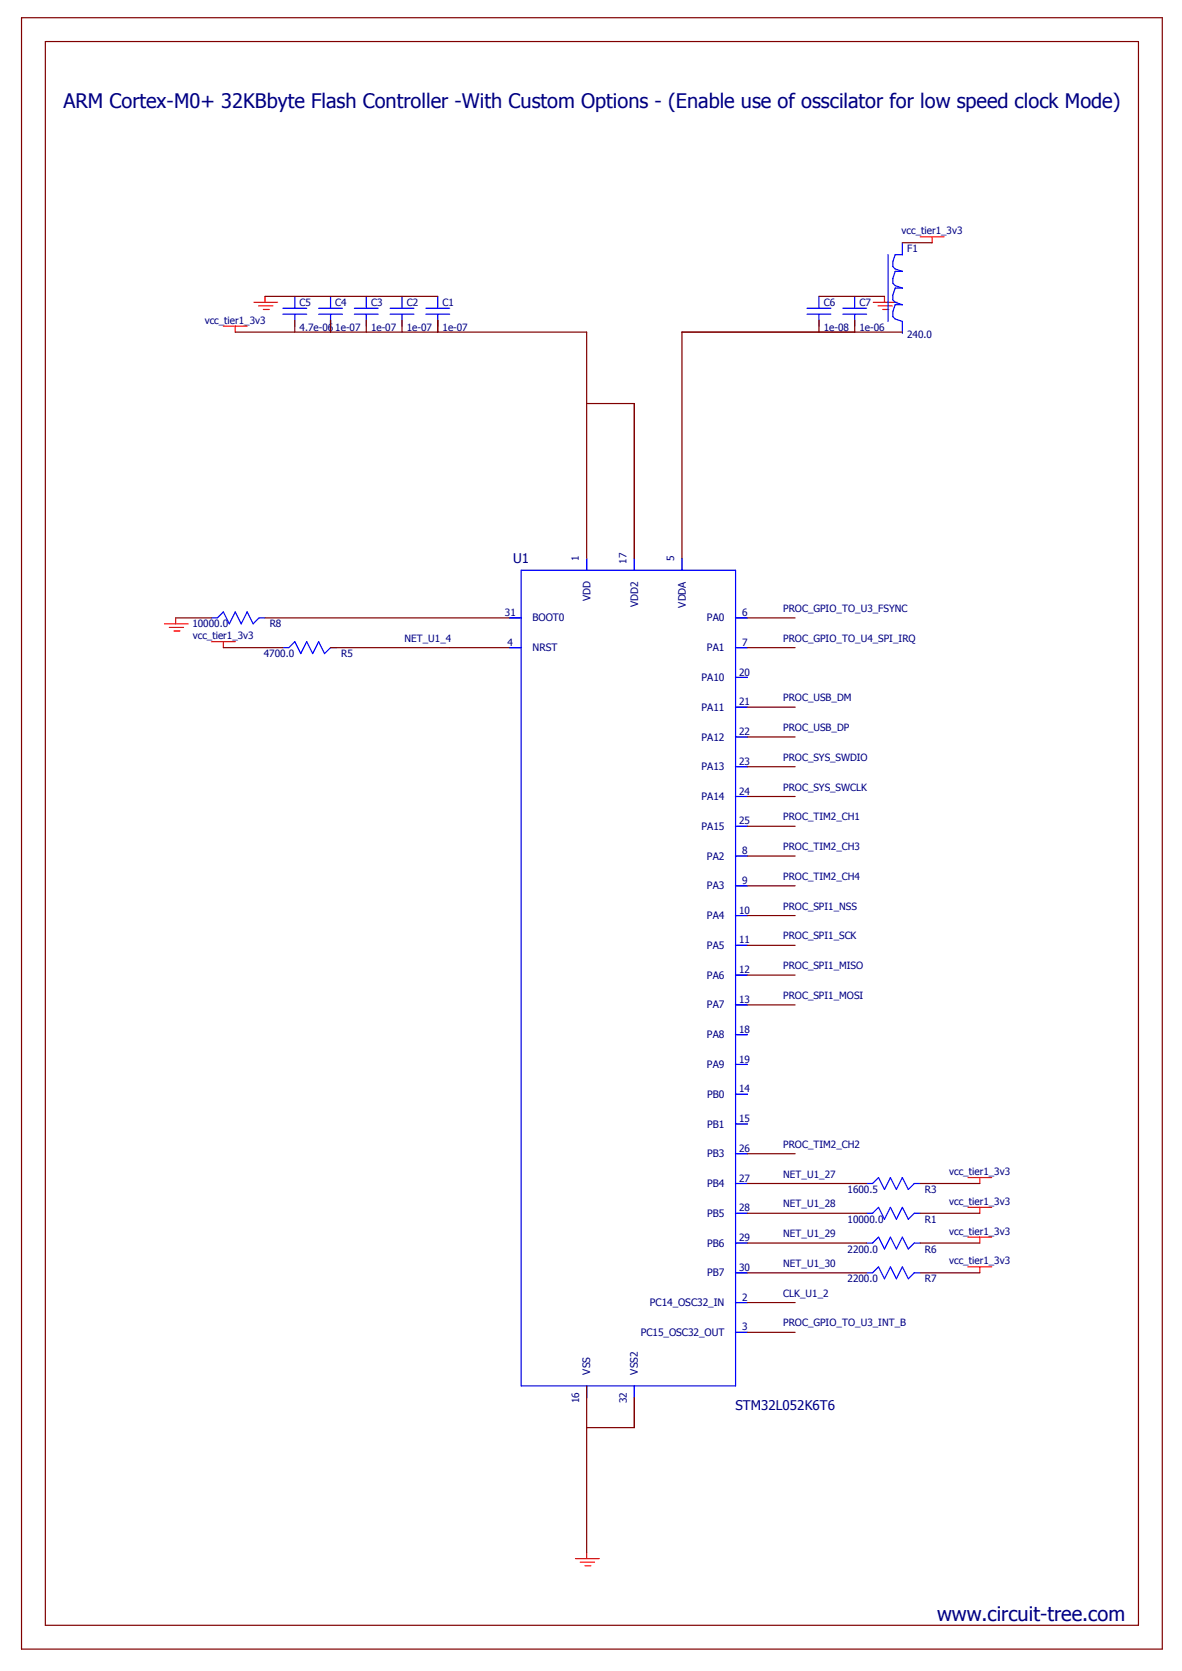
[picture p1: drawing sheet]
<svg xmlns="http://www.w3.org/2000/svg" width="210mm" height="297mm" viewBox="0 0 210 297" stroke-linecap="round" stroke-linejoin="round" font-family="sans-serif">
<path d="M3.4 3l203.3 290.6M206.7 3l-203.3 290.6" fill="none" stroke="#fff" stroke-width=".18"/>
<g fill="none" stroke="#f00" stroke-width=".21">
<path d="M39.7 58h4.2M41.8 58v1M45.1 53.7h4.2M45.9 54.4h2.6M46.8 55h1M47.1 52.7v1M155.2 53.7h4.2M156 54.4h2.5M156.8 55h1.1M157.1 52.7v1M163.5 42.1h4.2M165.6 42.1v1.1"/>
<path d="M29.2 110.9h4.3M30.1 111.5h2.5M30.9 112.1h1.1M31.2 109.8v1.1M37.6 114.1h4.2M39.7 114.1v1M172 209.3h4.2M172 214.6h4.2M172 219.9h4.2M174.1 209.3v1.1M174.1 214.6v1M174.1 219.9v1"/>
<path d="M172 225.2h4.2M174.1 225.2v1M102.2 277h4.3M103.1 277.7h2.5M103.9 278.3h1.1M104.2 276v1"/>
</g>
<path d="M3.8 3.2h202.7v289.9h-202.7zM8.1 7.4h194.2v281.5h-194.2z" fill="none" stroke="#800000" stroke-width=".21"/>
<g fill="none" stroke="#00f" stroke-width=".21">
<path d="M50.3 54.8h4.2M50.3 55.9h4.2M52.4 52.7v2.1M52.4 55.9v2.1M56.6 54.8h4.2M56.6 55.9h4.2M58.7 52.7v2.1M58.7 55.9v2.1M63 54.8h4.2M63 55.9h4.2M65.1 52.7v2.1M65.1 55.9v2.1"/>
<path d="M69.3 54.8h4.2M69.3 55.9h4.2M71.4 52.7v2.1M71.4 55.9v2.1M75.7 54.8h4.2M75.7 55.9h4.2M77.8 52.7v2.1M77.8 55.9v2.1M143.4 54.8h4.2M143.4 55.9h4.2M145.5 52.7v2.1M145.5 55.9v2.1"/>
<path d="M149.7 54.8h4.3M149.7 55.9h4.3M151.9 52.7v2.1M151.9 55.9v2.1M160.3 43.2v2.1M37.6 109.8h1l1.1-1 1 2.1 1.1-2.1 1.1 2.1 1-2.1 1.1 2.1 1-1.1h1.1M50.3 115.1h1l1.1-1 1 2.1 1.1-2.1 1.1 2.1 1-2.1 1.1 2.1 1-1.1h1.1M154 210.4h1l1.1-1.1 1 2.1 1.1-2.1 1.1 2.1 1-2.1 1.1 2.1 1-1h1.1M154 215.6h1l1.1-1 1 2.1 1.1-2.1 1.1 2.1 1-2.1 1.1 2.1 1-1.1h1.1M154 220.9h1l1.1-1 1 2.1 1.1-2.1 1.1 2.1 1-2.1 1.1 2.1 1-1.1h1.1M154 226.2h1l1.1-1 1 2.1 1.1-2.1 1.1 2.1 1-2.1 1.1 2.1 1-1.1h1.1"/>
</g>
<path d="M160.3 45.2h.1v.1h-.1z" fill-rule="evenodd" fill="#00f"/>
<path d="M160.3 45.3h-1.3l-.4 1.2v.9l.4 .4 1.3 .4" fill="none" stroke="#00f" stroke-width=".21"/>
<path d="M160.3 48.2h.1v.1h-.1z" fill-rule="evenodd" fill="#00f"/>
<path d="M160.3 48.2h-1.3l-.4 1.3v.8l.4 .5 1.3 .4" fill="none" stroke="#00f" stroke-width=".21"/>
<path d="M160.3 51.1h.1v.2h-.1z" fill-rule="evenodd" fill="#00f"/>
<path d="M160.3 51.2h-1.3l-.4 1.3v.8l.4 .4 1.3 .5" fill="none" stroke="#00f" stroke-width=".21"/>
<path d="M160.3 54.1h.1v.1h-.1z" fill-rule="evenodd" fill="#00f"/>
<g fill="none" stroke="#00f" stroke-width=".21">
<path d="M157.8 45.3v11.8M160.3 54.2h-1.3l-.4 1.2v.9l.4 .4 1.3 .4v2.1M104.2 99.2v2.2M112.7 99.2v2.2M121.2 99.2v2.2M90.5 109.8h2.1M90.5 115.1h2.1M92.6 101.4h38.1v144.9h-38.1zM130.7 109.8h2.1M130.7 115.1h2.1M130.7 120.4h2.1M130.7 125.7h2.1"/>
<path d="M130.7 131h2.1M130.7 136.3h2.1M130.7 141.6h2.1M130.7 146.9h2.1M130.7 152.2h2.1M130.7 157.4h2.1M130.7 162.7h2.1M130.7 168h2.1M130.7 173.3h2.1M130.7 178.6h2.1M130.7 183.9h2.1M130.7 189.2h2.1"/>
<path d="M130.7 194.5h2.1M130.7 199.8h2.1M130.7 205.1h2.1M130.7 210.4h2.1M130.7 215.6h2.1M130.7 220.9h2.1M130.7 226.2h2.1M130.7 231.5h2.1M130.7 236.8h2.1M104.2 246.3v2.2M112.7 246.3v2.2"/>
</g>
<g fill="none" stroke="#00f" stroke-width=".18">
<path d="M104.2 99.2v2.2M112.7 99.2v2.2M121.2 99.2v2.2M90.5 109.8h2.1M90.5 115.1h2.1M130.6 109.8h2.2M130.6 115.1h2.2M130.6 120.4h2.2M130.6 125.7h2.2M130.6 131h2.2M130.6 136.3h2.2M130.6 141.6h2.2"/>
<path d="M130.6 146.9h2.2M130.6 152.2h2.2M130.6 157.4h2.2M130.6 162.7h2.2M130.6 168h2.2M130.6 173.3h2.2M130.6 178.6h2.2M130.6 183.9h2.2M130.6 189.2h2.2M130.6 194.5h2.2M130.6 199.8h2.2M130.6 205.1h2.2"/>
<path d="M130.6 210.4h2.2M130.6 215.6h2.2M130.6 220.9h2.2M130.6 226.2h2.2M130.6 231.5h2.2M130.6 236.8h2.2M104.2 246.3v2.2M112.7 246.3v2.2"/>
</g>
<g fill="none" stroke="#800000" stroke-width=".21">
<path d="M41.8 59h62.4v40.2M47.1 52.7h30.7M52.4 56.9v2.1M58.7 56.9v2.1M65.1 56.9v2.1M71.4 56.9v2.1M77.8 56.9v2.1M145.5 52.7h11.6M145.5 56.9v2.1M151.9 56.9v2.1M160.3 43.2h5.3M160.3 59h-39.1v40.2"/>
<path d="M104.2 71.7h8.5v27.5M31.2 109.8h6.4M39.7 115.1h10.6M47.1 109.8h43.4M58.7 115.1h31.8M132.8 115.1h8.5M132.8 109.8h8.5M132.8 125.7h8.5M132.8 131h8.5M132.8 136.3h8.5M132.8 152.2h8.5M132.8 157.4h8.5"/>
<path d="M132.8 141.6h8.5M132.8 146.9h8.5M132.8 162.7h8.5M132.8 168h8.5M132.8 173.3h8.5M132.8 178.6h8.5M132.8 210.4h21.2M132.8 215.6h21.2M132.8 205.1h8.5M163.5 210.4h10.6M163.5 215.6h10.6M132.8 220.9h21.2"/>
<path d="M132.8 226.2h21.2M132.8 231.5h8.5M132.8 236.8h8.5M163.5 220.9h10.6M163.5 226.2h10.6M104.2 246.3v29.7M112.7 248.5v5.2h-8.5"/>
</g>
<g font-size="3.6" fill="#000080">
<text x="11.3" y="19.2">ARM Cortex-M0+ 32KBbyte Flash Controller -With Custom Options - (Enable use of osscilator for low speed clock Mode)</text>
<text x="166.5" y="288">www.circuit-tree.com</text>
</g>
<g font-size="2.4" fill="#000080">
<text x="91.2" y="100.1">U1</text>
<text x="130.7" y="250.6">STM32L052K6T6</text>
</g>
<g font-size="1.8" fill="#000080">
<text x="160.2" y="41.7">vcc_tier1_3v3</text>
<text x="161.2" y="44.8">F1</text>
<text x="36.4" y="57.5">vcc_tier1_3v3</text>
<text x="53.2" y="58.8">4.7e-06</text>
<text x="53.2" y="54.4">C5</text>
<text x="59.6" y="58.8">1e-07</text>
<text x="59.6" y="54.4">C4</text>
<text x="65.9" y="58.8">1e-07</text>
<text x="65.9" y="54.4">C3</text>
<text x="72.3" y="58.8">1e-07</text>
<text x="72.3" y="54.4">C2</text>
<text x="78.6" y="54.4">C1</text>
<text x="78.6" y="58.8">1e-07</text>
<text x="146.3" y="58.8">1e-08</text>
<text x="146.3" y="54.4">C6</text>
<text x="152.7" y="58.8">1e-06</text>
<text x="152.7" y="54.4">C7</text>
<text x="161.2" y="60.1">240.0</text>
<text x="102.8" y="99.7" transform="rotate(-90 102.8 99.7)">1</text>
<text x="111.3" y="100.2" transform="rotate(-90 111.3 100.2)">17</text>
<text x="119.8" y="99.7" transform="rotate(-90 119.8 99.7)">5</text>
<text x="104.9" y="106.9" transform="rotate(-90 104.9 106.9)">VDD</text>
<text x="113.4" y="107.9" transform="rotate(-90 113.4 107.9)">VDD2</text>
<text x="34.2" y="111.5">10000.0</text>
<text x="34.3" y="113.6">vcc_tier1_3v3</text>
<text x="47.9" y="111.5">R8</text>
<text x="89.7" y="109.5">31</text>
<text x="94.6" y="110.5">BOOT0</text>
<text x="121.8" y="108" transform="rotate(-90 121.8 108)">VDDA</text>
<text x="125.6" y="110.5">PA0</text>
<text x="131.8" y="109.5">6</text>
<text x="139.2" y="108.8">PROC_GPIO_TO_U3_FSYNC</text>
<text x="46.9" y="116.8">4700.0</text>
<text x="60.6" y="116.8">R5</text>
<text x="71.8" y="114.1">NET_U1_4</text>
<text x="90.2" y="114.8">4</text>
<text x="94.6" y="115.7">NRST</text>
<text x="125.6" y="115.7">PA1</text>
<text x="131.8" y="114.8">7</text>
<text x="139.2" y="114.1">PROC_GPIO_TO_U4_SPI_IRQ</text>
<text x="124.6" y="121">PA10</text>
<text x="131.3" y="120.1">20</text>
<text x="131.3" y="125.4">21</text>
<text x="139.2" y="124.6">PROC_USB_DM</text>
<text x="124.6" y="126.3">PA11</text>
<text x="124.6" y="131.6">PA12</text>
<text x="131.3" y="130.6">22</text>
<text x="139.2" y="129.9">PROC_USB_DP</text>
<text x="124.6" y="136.9">PA13</text>
<text x="131.3" y="135.9">23</text>
<text x="139.2" y="135.2">PROC_SYS_SWDIO</text>
<text x="124.6" y="142.2">PA14</text>
<text x="131.3" y="141.2">24</text>
<text x="139.2" y="140.5">PROC_SYS_SWCLK</text>
<text x="124.6" y="147.5">PA15</text>
<text x="131.3" y="146.5">25</text>
<text x="139.2" y="145.8">PROC_TIM2_CH1</text>
<text x="125.6" y="152.8">PA2</text>
<text x="131.8" y="151.8">8</text>
<text x="139.2" y="151.1">PROC_TIM2_CH3</text>
<text x="125.6" y="158.1">PA3</text>
<text x="131.8" y="157.1">9</text>
<text x="139.2" y="156.4">PROC_TIM2_CH4</text>
<text x="139.2" y="161.7">PROC_SPI1_NSS</text>
<text x="125.6" y="163.4">PA4</text>
<text x="131.3" y="162.4">10</text>
<text x="131.3" y="167.7">11</text>
<text x="139.2" y="167">PROC_SPI1_SCK</text>
<text x="125.6" y="168.7">PA5</text>
<text x="125.6" y="174">PA6</text>
<text x="131.3" y="173">12</text>
<text x="139.2" y="172.3">PROC_SPI1_MISO</text>
<text x="125.6" y="179.2">PA7</text>
<text x="131.3" y="178.3">13</text>
<text x="139.2" y="177.5">PROC_SPI1_MOSI</text>
<text x="125.6" y="184.5">PA8</text>
<text x="131.3" y="183.6">18</text>
<text x="125.6" y="189.8">PA9</text>
<text x="131.3" y="188.9">19</text>
<text x="125.6" y="195.1">PB0</text>
<text x="131.3" y="194.1">14</text>
<text x="125.6" y="200.4">PB1</text>
<text x="131.3" y="199.4">15</text>
<text x="125.6" y="205.7">PB3</text>
<text x="131.3" y="204.7">26</text>
<text x="139.2" y="204">PROC_TIM2_CH2</text>
<text x="139.2" y="209.3">NET_U1_27</text>
<text x="168.7" y="208.9">vcc_tier1_3v3</text>
<text x="125.6" y="211">PB4</text>
<text x="131.3" y="210">27</text>
<text x="131.3" y="215.3">28</text>
<text x="139.2" y="214.6">NET_U1_28</text>
<text x="150.6" y="212">1600.5</text>
<text x="164.3" y="212">R3</text>
<text x="168.7" y="214.2">vcc_tier1_3v3</text>
<text x="125.6" y="216.3">PB5</text>
<text x="125.6" y="221.6">PB6</text>
<text x="131.3" y="220.6">29</text>
<text x="139.2" y="219.9">NET_U1_29</text>
<text x="150.6" y="217.3">10000.0</text>
<text x="164.3" y="217.3">R1</text>
<text x="168.7" y="219.5">vcc_tier1_3v3</text>
<text x="125.6" y="226.9">PB7</text>
<text x="131.3" y="225.9">30</text>
<text x="139.2" y="225.2">NET_U1_30</text>
<text x="150.6" y="222.6">2200.0</text>
<text x="150.6" y="227.9">2200.0</text>
<text x="164.3" y="222.6">R6</text>
<text x="164.3" y="227.9">R7</text>
<text x="168.7" y="224.7">vcc_tier1_3v3</text>
<text x="115.4" y="232.2">PC14_OSC32_IN</text>
<text x="131.8" y="231.2">2</text>
<text x="139.2" y="230.5">CLK_U1_2</text>
<text x="113.8" y="237.4">PC15_OSC32_OUT</text>
<text x="131.8" y="236.5">3</text>
<text x="139.2" y="235.8">PROC_GPIO_TO_U3_INT_B</text>
<text x="104.9" y="244.3" transform="rotate(-90 104.9 244.3)">VSS</text>
<text x="113.3" y="244.3" transform="rotate(-90 113.3 244.3)">VSS2</text>
<text x="102.9" y="249.4" transform="rotate(-90 102.9 249.4)">16</text>
<text x="111.4" y="249.4" transform="rotate(-90 111.4 249.4)">32</text>
</g>
</svg>
